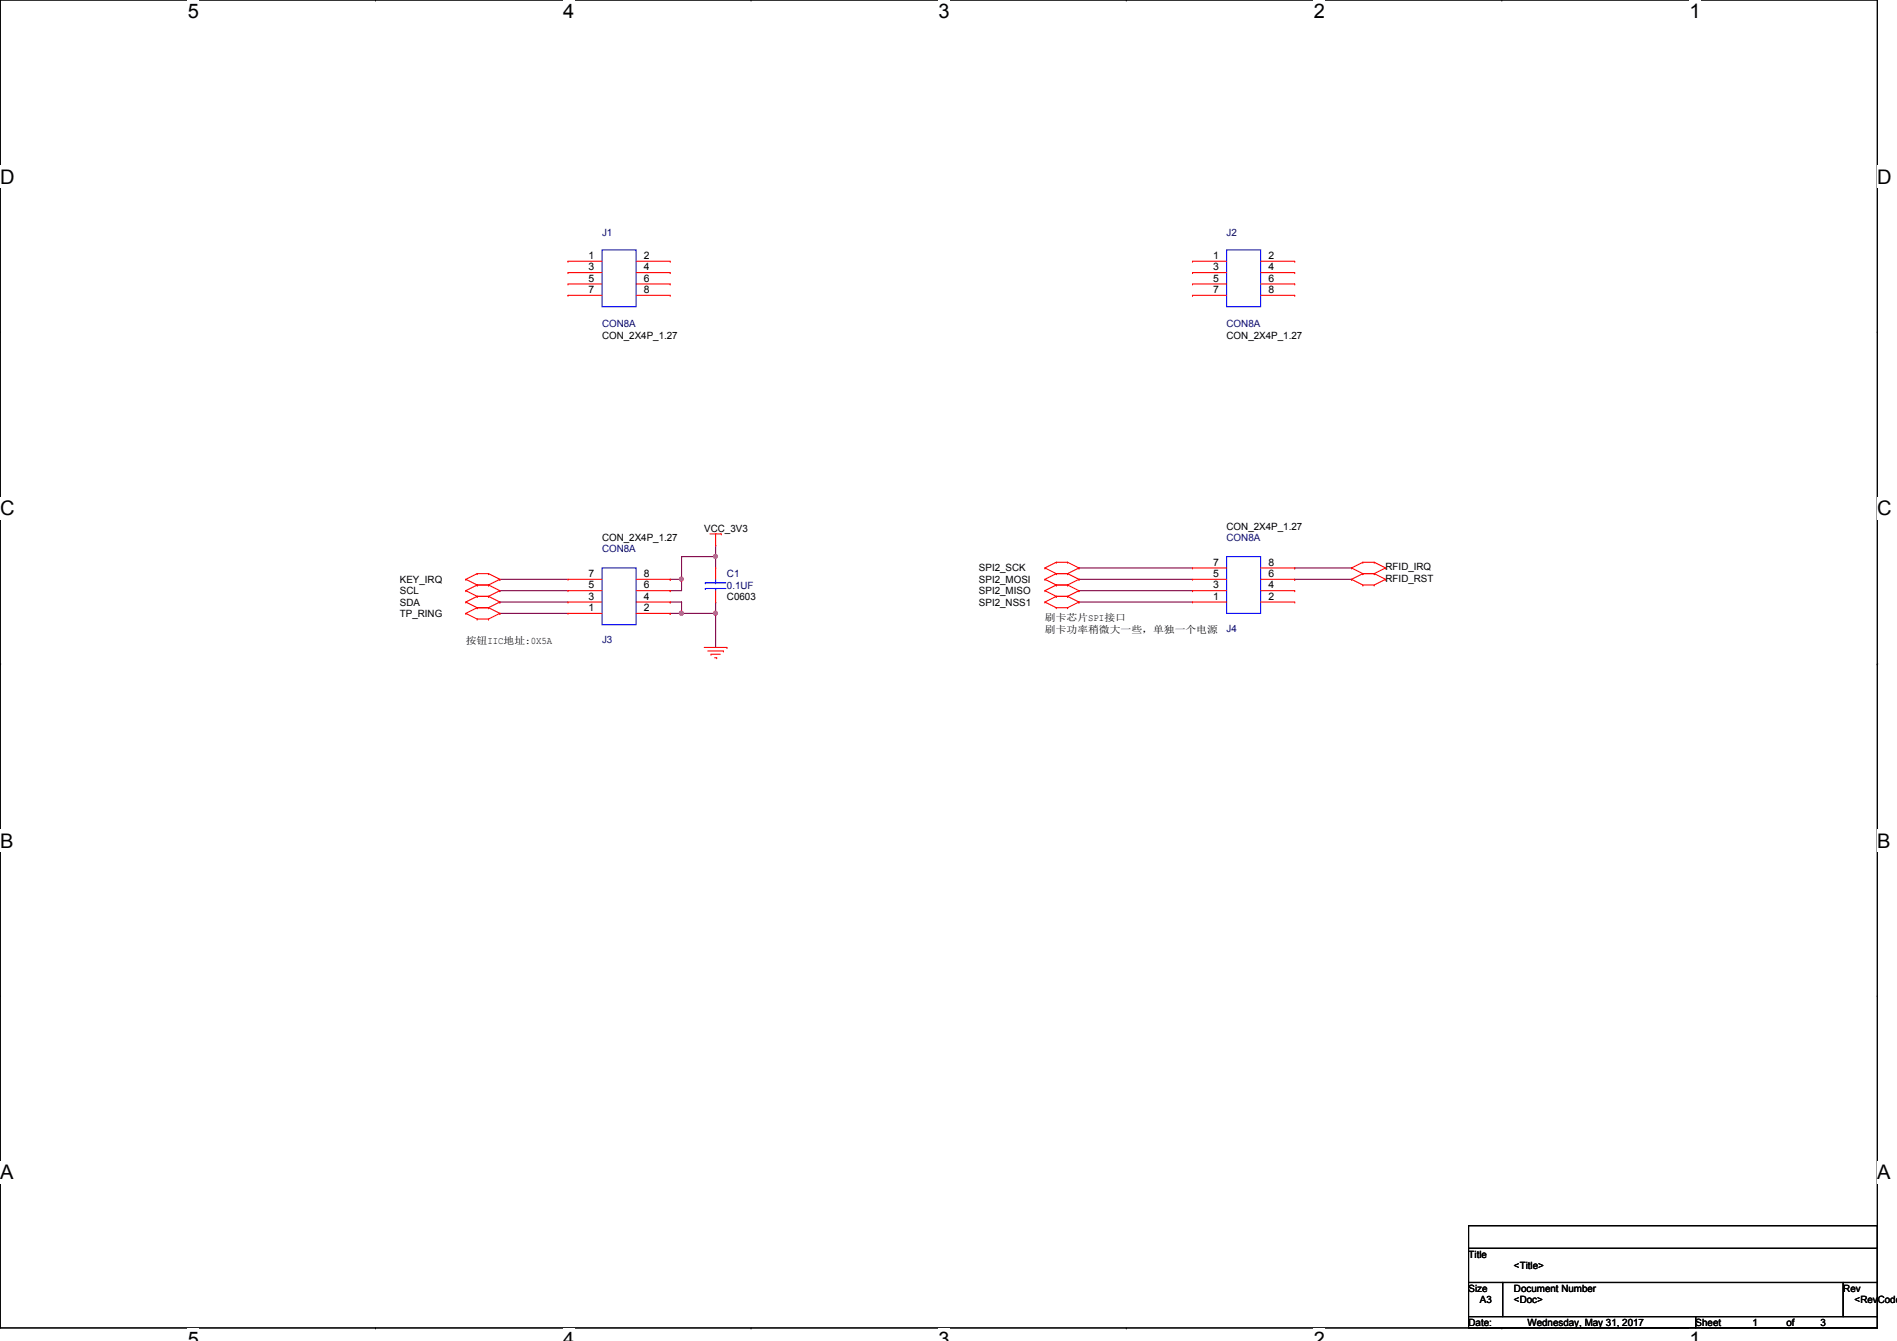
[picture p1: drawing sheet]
<svg xmlns="http://www.w3.org/2000/svg" width="297mm" height="210mm" viewBox="0 0 297 210" stroke-linecap="round" stroke-linejoin="round" font-family="sans-serif">
<path d="M0 0h294v207.9h-294z" fill="none" stroke="#000" stroke-width=".17"/>
<g fill="#fff">
<path d="M29.4 0h1.8v3.5h-1.8z"/>
<path d="M29.4 207.9h1.8v2h-1.8z"/>
</g>
<path d="M58.8 0h.1M58.8 207.9h.1" fill="none" stroke="#000" stroke-width=".17"/>
<g fill="#fff">
<path d="M88.2 0h1.7v3.5h-1.7z"/>
<path d="M88.2 207.9h1.7v2h-1.7z"/>
</g>
<path d="M117.6 0h.1M117.6 207.9h.1" fill="none" stroke="#000" stroke-width=".17"/>
<g fill="#fff">
<path d="M147 0h1.7v3.5h-1.7z"/>
<path d="M147 207.9h1.7v2h-1.7z"/>
</g>
<path d="M176.4 0h.1M176.4 207.9h.1" fill="none" stroke="#000" stroke-width=".17"/>
<g fill="#fff">
<path d="M205.7 0h1.8v3.5h-1.8z"/>
<path d="M205.7 207.9h1.8v2h-1.8z"/>
</g>
<path d="M235.2 0h.1M235.2 207.9h.1" fill="none" stroke="#000" stroke-width=".17"/>
<g fill="#fff">
<path d="M264.5 0h1.8v3.5h-1.8z"/>
<path d="M264.5 207.9h1.8v2h-1.8z"/>
<path d="M0 26h2.3v3.4h-2.3z"/>
<path d="M294 26h2.2v3.4h-2.2z"/>
<path d="M0 77.9h2.3v3.5h-2.3z"/>
<path d="M294 77.9h2.2v3.5h-2.2z"/>
</g>
<path d="M0 51.9h.1M294 51.9h.1" fill="none" stroke="#000" stroke-width=".17"/>
<g fill="#fff">
<path d="M0 129.9h2.1v3.4h-2.1z"/>
<path d="M294 129.9h2v3.4h-2z"/>
</g>
<path d="M0 103.9h.1M294 103.9h.1" fill="none" stroke="#000" stroke-width=".17"/>
<path d="M0 103.9h.1M294 103.9h.1" fill="none" stroke="#000" stroke-width=".16"/>
<g fill="#fff">
<path d="M0 181.8h2.1v3.5h-2.1z"/>
<path d="M294 181.8h2v3.5h-2z"/>
</g>
<path d="M0 155.9h.1M294 155.9h.1" fill="none" stroke="#000" stroke-width=".17"/>
<g fill="none" stroke="#800040" stroke-width=".17">
<path d="M78.3 90.7h.1M78.3 92.5h.1M78.3 94.2h.1M78.3 90.7h10.6M78.3 92.5h10.6M78.3 94.2h10.6M106.7 87.1h.1M112.1 85.3h.1M112.1 85.3v1.8h-5.4M168.9 88.9h.1M168.9 90.7h.1M168.9 92.5h.1"/>
<path d="M168.9 94.2h.1M168.9 90.7h17.8M168.9 92.5h17.8M168.9 94.2h17.8M168.9 88.9h17.8"/>
</g>
<circle cx="112" cy="87.1" r=".32" fill="#f0f"/>
<circle cx="112" cy="87.1" r=".32" fill="none" stroke="#f0f" stroke-width=".17"/>
<path d="M106.7 90.7h.1M106.7 90.7v1.8M112.1 87.1h.1M112.1 87.1v1.8" fill="none" stroke="#800040" stroke-width=".17"/>
<circle cx="106.7" cy="90.7" r=".32" fill="#f0f"/>
<circle cx="106.7" cy="90.7" r=".32" fill="none" stroke="#f0f" stroke-width=".17"/>
<path d="M104.9 92.5h.1M104.9 90.7h.1M104.9 94.2h.1M104.9 92.5h1.8M104.9 90.7h1.8M104.9 94.2h1.8M106.7 94.2h.1M106.7 96h.1M106.7 94.2v1.8M106.7 96h5.4" fill="none" stroke="#800040" stroke-width=".17"/>
<circle cx="112" cy="96" r=".32" fill="#f0f"/>
<circle cx="112" cy="96" r=".32" fill="none" stroke="#f0f" stroke-width=".17"/>
<circle cx="106.7" cy="96" r=".32" fill="#f0f"/>
<circle cx="106.7" cy="96" r=".32" fill="none" stroke="#f0f" stroke-width=".17"/>
<g fill="none" stroke="#800040" stroke-width=".17">
<path d="M78.3 96h.1M78.3 96h10.6M104.9 96h.1M104.9 96h1.8M106.7 87.1h.1M106.7 87.1v3.6M112.1 96h.1M112.1 94.2h.1M112.1 94.2v7.1M202.7 88.9h.1M202.7 90.7h.1M202.7 88.9h8.9"/>
<path d="M202.7 90.7h8.9"/>
</g>
<g fill="none" stroke="#f00" stroke-width=".17">
<path d="M88.9 40.9h.1M88.9 42.7h.1M88.9 44.4h.1M88.9 46.2h.1M88.9 40.9h5.4M88.9 42.7h5.4M88.9 44.4h5.4M88.9 46.2h5.4M99.6 40.9h5.3M99.6 42.7h5.3M99.6 44.4h5.3M99.6 46.2h5.3"/>
<path d="M104.9 40.9h.1M104.9 42.7h.1M104.9 44.4h.1M104.9 46.2h.1M186.7 40.9h.1M186.7 42.7h.1M186.7 44.4h.1M186.7 46.2h.1M186.7 40.9h5.4M186.7 42.7h5.4M186.7 44.4h5.4M186.7 46.2h5.4"/>
<path d="M197.4 40.9h5.3M197.4 42.7h5.3M197.4 44.4h5.3M197.4 46.2h5.3M202.7 40.9h.1M202.7 42.7h.1M202.7 44.4h.1M202.7 46.2h.1M72.9 94.2h.1M72.9 92.5h.1M72.9 90.7h.1M72.9 96h.1"/>
<path d="M72.9 94.2l1.8 .9M72.9 92.5l1.8 .8M72.9 90.7l1.8 .9M72.9 96l1.8 .9M74.7 93.3h.1M74.7 95.1h.1M74.7 91.6h.1M74.7 89.8h.1M74.7 96.9h.1M74.7 93.3l-1.8 .9M74.7 93.3h1.8M74.7 95.1h1.8"/>
<path d="M74.7 91.6l-1.8 .9M74.7 91.6h1.8M74.7 89.8l-1.8 .9M74.7 89.8h1.8M74.7 95.1l-1.8 .9M74.7 96.9h1.8M76.5 93.3h.1M76.5 95.1h.1M76.5 91.6h.1M76.5 89.8h.1M76.5 96.9h.1M76.5 93.3l1.8 .9"/>
<path d="M76.5 91.6l1.8 .9M76.5 89.8l1.8 .9M76.5 95.1l1.8 .9M78.3 94.2h.1M78.3 92.5h.1M78.3 90.7h.1M78.3 96h.1M78.3 94.2l-1.8 .9M78.3 92.5l-1.8 .8M78.3 90.7l-1.8 .9M78.3 96l-1.8 .9M88.9 96h.1"/>
<path d="M88.9 94.2h.1M88.9 92.5h.1M88.9 90.7h.1M88.9 96h5.4M88.9 94.2h5.4M88.9 92.5h5.4M88.9 90.7h5.4M99.6 96h5.3M99.6 94.2h5.3M99.6 92.5h5.3M99.6 90.7h5.3M104.9 96h.1"/>
<path d="M104.9 94.2h.1M104.9 92.5h.1M104.9 90.7h.1M111.2 83.6h1.7M112.1 85.3h.1M112.1 94.2h.1M112.1 88.9h.1M112.1 83.6v1.7M112.1 88.9v1.8M112.1 92.5v1.7M112.9 83.6h.1M163.6 88.9h.1"/>
<path d="M163.6 94.2h.1M163.6 90.7h.1M163.6 92.5h.1M163.6 88.9l1.8 .9M163.6 94.2l1.8 .9M163.6 90.7l1.8 .9M163.6 92.5l1.8 .8M165.4 88h.1M165.4 89.8h.1M165.4 93.3h.1M165.4 95.1h.1M165.4 91.6h.1"/>
<path d="M165.4 93.3h1.8M165.4 95.1h1.8M165.4 91.6h1.8M165.4 89.8h1.8M165.4 88l-1.8 .9M165.4 88h1.8M165.4 93.3l-1.8 .9M165.4 89.8l-1.8 .9M165.4 91.6l-1.8 .9M167.2 88h.1M167.2 89.8h.1M167.2 93.3h.1"/>
<path d="M167.2 95.1h.1M167.2 91.6h.1M167.2 88l1.7 .9M167.2 93.3l1.7 .9M167.2 89.8l1.7 .9M167.2 91.6l1.7 .9M168.9 88.9h.1M168.9 94.2h.1M168.9 90.7h.1M168.9 92.5h.1M168.9 88.9l-1.7 .9M168.9 94.2l-1.7 .9"/>
<path d="M168.9 90.7l-1.7 .9M168.9 92.5l-1.7 .8M186.7 94.2h.1M186.7 92.5h.1M186.7 90.7h.1M186.7 88.9h.1M186.7 94.2h5.4M186.7 92.5h5.4M186.7 90.7h5.4M186.7 88.9h5.4M197.4 94.2h5.3M197.4 92.5h5.3"/>
<path d="M197.4 90.7h5.3M197.4 88.9h5.3M202.7 94.2h.1M202.7 92.5h.1M202.7 90.7h.1M202.7 88.9h.1M211.6 90.7h.1M211.6 88.9h.1M211.6 90.7l1.8 .9M211.6 88.9l1.8 .9M213.4 91.6h.1M213.4 89.8h.1"/>
<path d="M213.4 88h.1M213.4 91.6h1.8M213.4 89.8h1.8M213.4 88h1.8M213.4 89.8l-1.8 .9M213.4 88l-1.8 .9M215.2 91.6h.1M215.2 89.8h.1M215.2 88h.1M215.2 89.8l1.8 .9M215.2 88l1.8 .9M217 90.7h.1"/>
<path d="M217 88.9h.1M217 90.7l-1.8 .9M217 88.9l-1.8 .9M110.3 101.3h3.5M110.8 101.9h2.5M111.3 102.4h.1M111.3 102.4h1.5M111.9 103h.3M112.2 103h.1M113.3 101.9h.1M113.8 101.3h.1"/>
</g>
<path d="M230 191.9h64v3.5h-64zM230 195.4h64v5.3h-64zM230 200.7h5.3v5.4h-5.3zM230 206.1h35.5v1.8h-35.5zM235.3 200.7h53.3v5.4h-53.3zM265.5 206.1h28.5v1.8h-28.5zM288.6 200.7h5.4v5.4h-5.4z" fill="none" stroke="#000" stroke-width=".17"/>
<path d="M94.3 39.1h5.3v8.9h-5.3zM192.1 39.1h5.3v8.9h-5.3zM94.3 88.9h5.3v8.9h-5.3zM110.4 91.2h.1M110.4 92.1h.1M110.4 91.2h3.3M110.4 92.1h3.3M112.1 92.1h.1M112.1 91.2h.1M112.1 90.7v.5M112.1 92.1v.4M192.1 87.1h5.3v8.9h-5.3z" fill="none" stroke="#00f" stroke-width=".17"/>
<circle cx="112" cy="87.1" r=".32" fill="#f0f"/>
<circle cx="112" cy="87.1" r=".32" fill="none" stroke="#f0f" stroke-width=".17"/>
<circle cx="106.7" cy="90.7" r=".32" fill="#f0f"/>
<circle cx="106.7" cy="90.7" r=".32" fill="none" stroke="#f0f" stroke-width=".17"/>
<circle cx="112" cy="96" r=".32" fill="#f0f"/>
<circle cx="112" cy="96" r=".32" fill="none" stroke="#f0f" stroke-width=".17"/>
<circle cx="106.7" cy="96" r=".32" fill="#f0f"/>
<circle cx="106.7" cy="96" r=".32" fill="none" stroke="#f0f" stroke-width=".17"/>
<g font-size="3.1">
<text x="29.4" y="2.8">5</text>
<text x="88.2" y="2.8">4</text>
<text x="147" y="2.8">3</text>
<text x="205.7" y="2.8">2</text>
<text x="264.5" y="2.8">1</text>
<text x="0" y="28.7">D</text>
<text x="294" y="28.7">D</text>
<text x="0" y="80.7">C</text>
<text x="294" y="80.7">C</text>
<text x="0" y="132.7">B</text>
<text x="294" y="132.7">B</text>
<text x="0" y="184.6">A</text>
<text x="294" y="184.6">A</text>
<text x="29.4" y="210.7">5</text>
<text x="88.2" y="210.7">4</text>
<text x="147" y="210.7">3</text>
<text x="205.7" y="210.7">2</text>
<text x="264.5" y="210.7">1</text>
</g>
<g font-size="1.6">
<text x="92.2" y="40.5">1</text>
<text x="100.8" y="40.5">2</text>
<text x="189.9" y="40.5">1</text>
<text x="198.6" y="40.5">2</text>
<text x="92.2" y="42.3">3</text>
<text x="92.2" y="44.1">5</text>
<text x="92.2" y="45.8">7</text>
<text x="100.8" y="42.3">4</text>
<text x="100.8" y="44.1">6</text>
<text x="100.8" y="45.8">8</text>
<text x="189.9" y="42.3">3</text>
<text x="189.9" y="44.1">5</text>
<text x="189.9" y="45.8">7</text>
<text x="198.6" y="42.3">4</text>
<text x="198.6" y="44.1">6</text>
<text x="198.6" y="45.8">8</text>
<text x="94.3" y="53">CON_2X4P_1.27</text>
<text x="192.1" y="53">CON_2X4P_1.27</text>
<text x="110.3" y="83.2">VCC_3V3</text>
<text x="192.1" y="82.9">CON_2X4P_1.27</text>
<text x="94.3" y="84.7">CON_2X4P_1.27</text>
<text x="153.3" y="89.5">SPI2_SCK</text>
<text x="189.9" y="88.5">7</text>
<text x="198.6" y="88.5">8</text>
<text x="217" y="89.3">RFID_IRQ</text>
<text x="62.6" y="94.8">SDA</text>
<text x="62.6" y="93">SCL</text>
<text x="62.6" y="91.2">KEY_IRQ</text>
<text x="92.2" y="95.6">1</text>
<text x="92.2" y="93.9">3</text>
<text x="92.2" y="92.1">5</text>
<text x="92.2" y="90.3">7</text>
<text x="100.8" y="95.6">2</text>
<text x="100.8" y="93.9">4</text>
<text x="100.8" y="92.1">6</text>
<text x="100.8" y="90.3">8</text>
<text x="113.8" y="93.9">C0603</text>
<text x="153.3" y="94.8">SPI2_NSS1</text>
<text x="153.3" y="91.2">SPI2_MOSI</text>
<text x="153.3" y="93">SPI2_MISO</text>
<text x="189.9" y="93.9">1</text>
<text x="189.9" y="92.1">3</text>
<text x="189.9" y="90.3">5</text>
<text x="198.6" y="93.9">2</text>
<text x="198.6" y="92.1">4</text>
<text x="198.6" y="90.3">6</text>
<text x="217" y="91.1">RFID_RST</text>
<text x="62.6" y="96.6">TP_RING</text>
<text x="72.9" y="100.8">按按IIC地地:0X5A</text>
<text x="163.6" y="99">刷刷刷刷刷刷刷刷刷，单单刷单单单</text>
<text x="163.6" y="97.2">刷刷刷刷SPI接接</text>
<text x="230" y="196.8">Title</text>
<text x="230" y="202.2">Size</text>
<text x="231.7" y="204">A3</text>
<text x="237.1" y="202.2">Document Number</text>
<text x="237.1" y="198.6">&lt;Title&gt;</text>
<text x="237.1" y="204">&lt;Doc&gt;</text>
<text x="288.6" y="202.2">Rev</text>
<text x="290.4" y="204">&lt;RevCode&gt;</text>
<text x="230" y="207.5">Date:</text>
<text x="239.2" y="207.5">Wednesday, May 31, 2017</text>
<text x="265.5" y="207.5">Sheet</text>
<text x="274.4" y="207.5">1</text>
<text x="279.7" y="207.5">of</text>
<text x="285.1" y="207.5">3</text>
</g>
<g font-size="1.6" fill="#000080">
<text x="94.3" y="37">J1</text>
<text x="192.1" y="37">J2</text>
<text x="94.3" y="51.2">CON8A</text>
<text x="192.1" y="51.2">CON8A</text>
<text x="94.3" y="86.4">CON8A</text>
<text x="192.1" y="84.7">CON8A</text>
<text x="113.8" y="90.3">C1</text>
<text x="113.8" y="92.1">0.1UF</text>
<text x="94.3" y="100.7">J3</text>
<text x="192.1" y="98.9">J4</text>
</g>
</svg>
